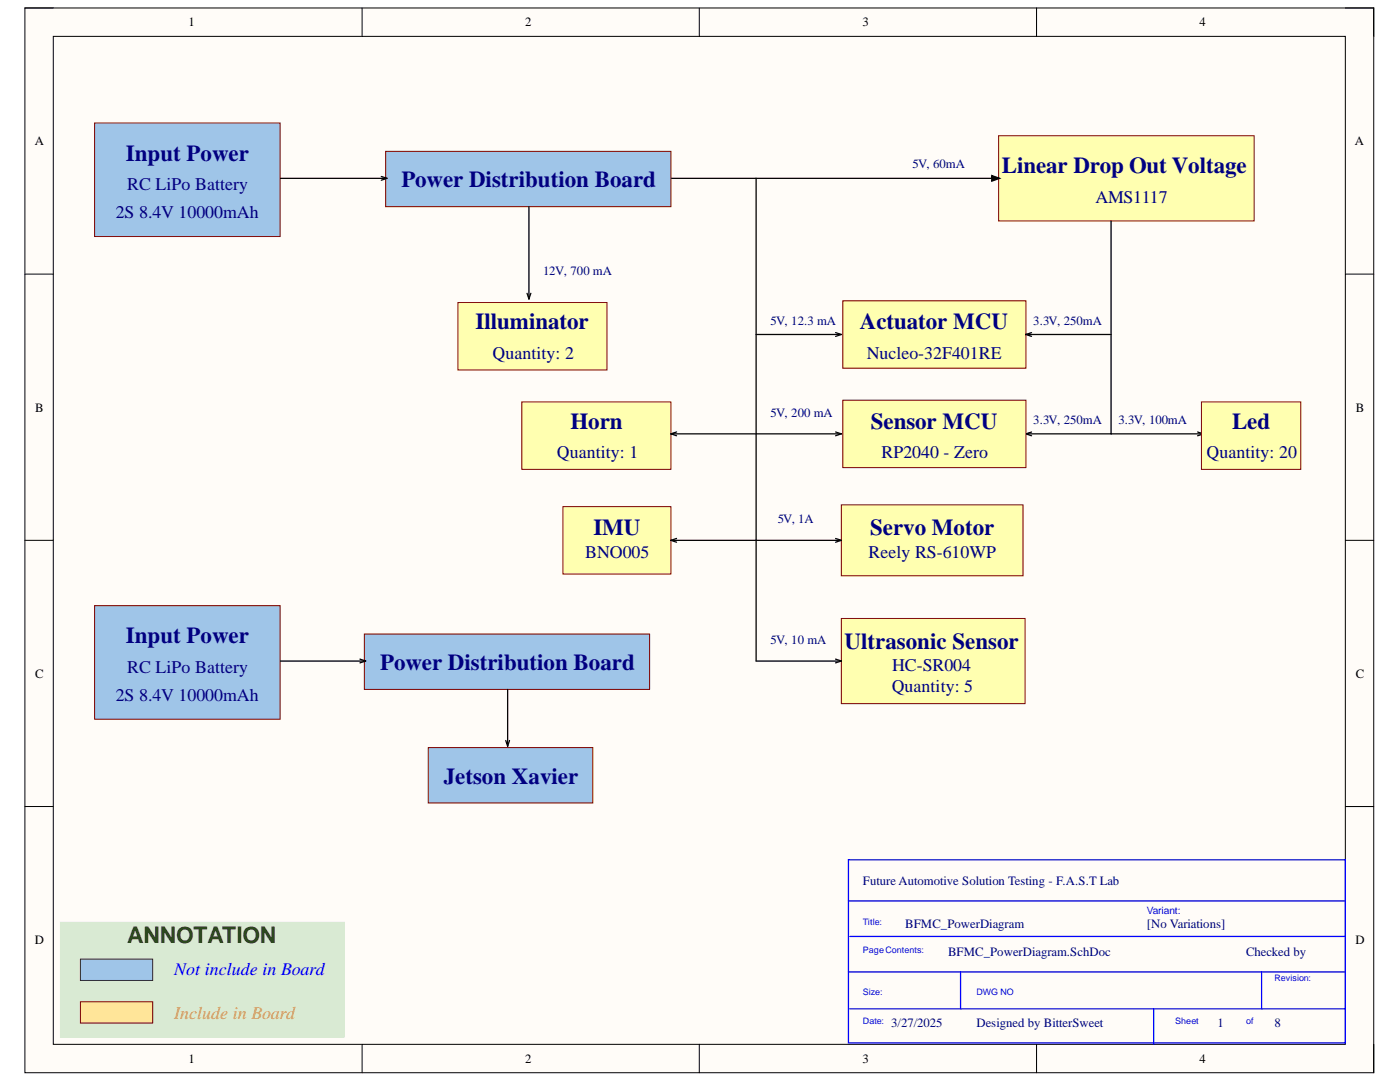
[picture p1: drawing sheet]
<svg xmlns="http://www.w3.org/2000/svg" width="279mm" height="216mm" viewBox="0 0 279 216" stroke-linecap="round" stroke-linejoin="round" font-family="sans-serif">
<path d="M5 1.6h269.2v212.5h-269.2z" fill-rule="evenodd" fill="#fffcf8"/>
<path d="M5 1.6h269.2v212.5h-269.2z" fill="none" stroke="#000" stroke-width=".2"/>
<path d="M10.6 7.3h257.9v201.1h-257.9z" fill-rule="evenodd" fill="#fffcf8"/>
<g fill="none" stroke="#000" stroke-width=".2">
<path d="M5 1.6h5.6M10.6 7.3h257.9v201.1h-257.9zM72.3 1.6v5.7M139.6 1.6v5.7M206.9 1.6v5.7M268.5 1.6h5.7v5.7M5 54.7h5.6M268.5 54.7h5.7M5 107.8h5.6M268.5 107.8h5.7M5 160.9h5.6M268.5 160.9h5.7"/>
<path d="M72.3 208.4v5.7M139.6 208.4v5.7M206.9 208.4v5.7M274.2 208.4v5.7"/>
</g>
<path d="M18.9 24.5h37v22.7h-37z" fill-rule="evenodd" fill="#9fc5e8"/>
<path d="M18.9 24.5h37v22.7h-37z" fill="none" stroke="#800000" stroke-width=".2"/>
<path d="M168.2 60h36.5v13.5h-36.5z" fill-rule="evenodd" fill="#ffffb0"/>
<path d="M168.2 60h36.5v13.5h-36.5z" fill="none" stroke="#800000" stroke-width=".2"/>
<path d="M199.3 27.1h51v17h-51z" fill-rule="evenodd" fill="#ffffb0"/>
<path d="M199.3 27.1h51v17h-51z" fill="none" stroke="#800000" stroke-width=".2"/>
<path d="M133.9 35.6h65.2M197.9 35l1.6 .6-1.6 .6z" fill="none" stroke="#000" stroke-width=".25"/>
<path d="M197.9 35l1.6 .6-1.6 .6z" fill="#000"/>
<path d="M112.3 101.1h21.6v13.4h-21.6z" fill-rule="evenodd" fill="#ffffb0"/>
<path d="M112.3 101.1h21.6v13.4h-21.6z" fill="none" stroke="#800000" stroke-width=".2"/>
<path d="M167.9 100.7h36.3v14.2h-36.3z" fill-rule="evenodd" fill="#ffffb0"/>
<path d="M167.9 100.7h36.3v14.2h-36.3z" fill="none" stroke="#800000" stroke-width=".2"/>
<path d="M91.4 60.4h29.7v13.4h-29.7z" fill-rule="evenodd" fill="#ffffb0"/>
<path d="M91.4 60.4h29.7v13.4h-29.7z" fill="none" stroke="#800000" stroke-width=".2"/>
<g fill="none" stroke="#000" stroke-width=".25">
<path d="M150.9 35.6v72.2h17M221.7 44.1v42.5M150.9 66.7h17M166.8 66.4l1.1 .3M167.9 66.7l-1.1 .4M204.7 66.7h17M204.7 66.7l1.2 .4M205.9 66.4l-1.2 .3M150.9 86.6h17M166.8 86.2l1.1 .4M167.9 86.6l-1.1 .4M204.7 86.6h35.5"/>
<path d="M204.7 86.6l1.2 .4M205.9 86.2l-1.2 .4M239 86.2l1.2 .4M240.2 86.6l-1.2 .4M166.8 107.4l1.1 .4M167.9 107.8l-1.1 .4"/>
</g>
<path d="M169.3 171.6h99.2v36.5h-99.2zM169.3 179.8h99.2M169.3 193.9h99.2M169.6 186.9h98.9M191.7 193.9v7.4M251.8 193.9v7.4M169.6 201.3h98.9M230.2 201.3v7.1" fill="none" stroke="#00f" stroke-width=".25"/>
<path d="M167.9 123.4h36.7v17h-36.7z" fill-rule="evenodd" fill="#ffffb0"/>
<path d="M167.9 123.4h36.7v17h-36.7z" fill="none" stroke="#800000" stroke-width=".2"/>
<path d="M77 30.2h56.9v11h-56.9z" fill-rule="evenodd" fill="#9fc5e8"/>
<path d="M77 30.2h56.9v11h-56.9z" fill="none" stroke="#800000" stroke-width=".2"/>
<path d="M18.9 120.8h37v22.7h-37z" fill-rule="evenodd" fill="#9fc5e8"/>
<path d="M18.9 120.8h37v22.7h-37z" fill="none" stroke="#800000" stroke-width=".2"/>
<path d="M72.7 126.5h56.9v11.1h-56.9z" fill-rule="evenodd" fill="#9fc5e8"/>
<path d="M72.7 126.5h56.9v11.1h-56.9z" fill="none" stroke="#800000" stroke-width=".2"/>
<path d="M168.2 79.8h36.5v13.5h-36.5z" fill-rule="evenodd" fill="#ffffb0"/>
<path d="M168.2 79.8h36.5v13.5h-36.5z" fill="none" stroke="#800000" stroke-width=".2"/>
<path d="M104.1 80.2h29.8v13.5h-29.8z" fill-rule="evenodd" fill="#ffffb0"/>
<path d="M104.1 80.2h29.8v13.5h-29.8z" fill="none" stroke="#800000" stroke-width=".2"/>
<path d="M239.8 80.2h19.8v13.5h-19.8z" fill-rule="evenodd" fill="#ffffb0"/>
<path d="M239.8 80.2h19.8v13.5h-19.8z" fill="none" stroke="#800000" stroke-width=".2"/>
<path d="M105.2 58.5l.4 1.2M105.6 41.2v18.5M105.9 58.5l-.3 1.2M133.9 86.6h17M133.9 86.6l1.1 .4M135 86.2l-1.1 .4M133.9 107.8h17v24.1h17M133.9 107.8l1.1 .4M135 107.4l-1.1 .4M166.8 131.5l1.1 .4M167.9 131.9l-1.1 .4" fill="none" stroke="#000" stroke-width=".25"/>
<path d="M85.5 149.2h32.8v11h-32.8z" fill-rule="evenodd" fill="#9fc5e8"/>
<path d="M85.5 149.2h32.8v11h-32.8z" fill="none" stroke="#800000" stroke-width=".2"/>
<path d="M12.1 184h56.6v23h-56.6z" fill-rule="evenodd" fill="#d9ead3"/>
<path d="M12.1 184h56.6v23h-56.6z" fill="none" stroke="#d9ead3" stroke-width=".2"/>
<path d="M16 199.9h14.5v4.2h-14.5z" fill-rule="evenodd" fill="#ffe599"/>
<path d="M16 199.9h14.5v4.2h-14.5z" fill="none" stroke="#800000" stroke-width=".2"/>
<path d="M16 191.4h14.5v4.2h-14.5z" fill-rule="evenodd" fill="#9fc5e8"/>
<path d="M16 191.4h14.5v4.2h-14.5z" fill="none" stroke="#4c1130" stroke-width=".2"/>
<path d="M56 35.6h21.2M76.1 35.2l1.1 .4M77.2 35.6l-1.1 .4M56 131.9h17M71.8 131.5l1.2 .4M73 131.9l-1.2 .4M101.3 137.6v11.3M100.9 147.8l.4 1.1M101.7 147.8l-.4 1.1" fill="none" stroke="#000" stroke-width=".25"/>
<g font-size="4.6" fill="#000080">
<text x="25.1" y="32.1">Input Power</text>
<text x="200" y="34.6">Linear Drop Out Voltage</text>
<text x="80.1" y="37.4">Power Distribution Board</text>
<text x="94.9" y="65.7">Illuminator</text>
<text x="171.6" y="65.7">Actuator MCU</text>
<text x="113.8" y="85.6">Horn</text>
<text x="173.8" y="85.6">Sensor MCU</text>
<text x="245.9" y="85.6">Led</text>
<text x="118.4" y="106.8">IMU</text>
<text x="173.6" y="106.8">Servo Motor</text>
<text x="25.1" y="128.4">Input Power</text>
<text x="168.6" y="129.5">Ultrasonic Sensor</text>
<text x="75.9" y="133.7">Power Distribution Board</text>
<text x="88.6" y="156.4">Jetson Xavier</text>
</g>
<text font-size="4.6" fill="#274e13" x="25.4" y="188.1">ANNOTATION</text>
<g font-size="3.6" fill="#000080">
<text x="25.4" y="37.9">RC LiPo Battery</text>
<text x="218.6" y="40.4">AMS1117</text>
<text x="23.1" y="43.6">2S 8.4V 10000mAh</text>
<text x="98.3" y="71.6">Quantity: 2</text>
<text x="173" y="71.6">Nucleo-32F401RE</text>
<text x="111.1" y="91.4">Quantity: 1</text>
<text x="175.9" y="91.4">RP2040 - Zero</text>
<text x="240.8" y="91.4">Quantity: 20</text>
<text x="116.8" y="111.3">BNO005</text>
<text x="173.3" y="111.3">Reely RS-610WP</text>
<text x="25.4" y="134.2">RC LiPo Battery</text>
<text x="178" y="133.9">HC-SR004</text>
<text x="23.1" y="139.9">2S 8.4V 10000mAh</text>
<text x="178" y="138.2">Quantity: 5</text>
</g>
<text font-size="3.6" fill="#00f" x="34.8" y="194.6">Not include in Board</text>
<text font-size="3.6" fill="#e69138" x="34.8" y="203.4">Include in Board</text>
<g font-size="2.5">
<text x="37.6" y="5.2">1</text>
<text x="104.8" y="5.2">2</text>
<text x="172.1" y="5.2">3</text>
<text x="239.4" y="5.2">4</text>
<text x="6.9" y="29">A</text>
<text x="270.4" y="29">A</text>
<text x="7" y="82.1">B</text>
<text x="270.6" y="82.1">B</text>
<text x="7" y="135.2">C</text>
<text x="270.6" y="135.2">C</text>
<text x="6.9" y="188.3">D</text>
<text x="270.5" y="188.3">D</text>
<text x="37.6" y="212.1">1</text>
<text x="104.8" y="212.1">2</text>
<text x="172.1" y="212.1">3</text>
<text x="239.4" y="212.1">4</text>
</g>
<g font-size="2.5" fill="#000080">
<text x="182.1" y="33.6">5V, 60mA</text>
<text x="108.4" y="54.8">12V, 700 mA</text>
<text x="153.8" y="64.8">5V, 12.3 mA</text>
<text x="206.2" y="64.8">3.3V, 250mA</text>
<text x="153.8" y="83.1">5V, 200 mA</text>
<text x="206.2" y="84.6">3.3V, 250mA</text>
<text x="223.2" y="84.6">3.3V, 100mA</text>
<text x="155.2" y="104.4">5V, 1A</text>
<text x="153.8" y="128.5">5V, 10 mA</text>
<text x="172.2" y="176.6">Future Automotive Solution Testing - F.A.S.T Lab</text>
<text x="180.7" y="185.2">BFMC_PowerDiagram</text>
<text x="228.9" y="185.2">[No Variations]</text>
<text x="189.2" y="190.9">BFMC_PowerDiagram.SchDoc</text>
<text x="248.7" y="190.9">Checked by</text>
<text x="177.9" y="205">3/27/2025</text>
<text x="194.9" y="205">Designed by BitterSweet</text>
<text x="243" y="205">1</text>
<text x="254.3" y="205">8</text>
</g>
<text font-size="2" fill="#00f" x="228.9" y="182.4">Variant:</text>
<g font-size="1.8" fill="#00f">
<text x="172.2" y="184.5">Title:</text>
<text x="172.2" y="190.2">PageContents:</text>
<text x="254.3" y="195.8">Revision:</text>
<text x="172.2" y="198.6">Size:</text>
<text x="194.9" y="198.6">DWG NO</text>
<text x="172.2" y="204.3">Date:</text>
<text x="234.5" y="204.3">Sheet</text>
<text x="248.7" y="204.3">of</text>
</g>
</svg>
